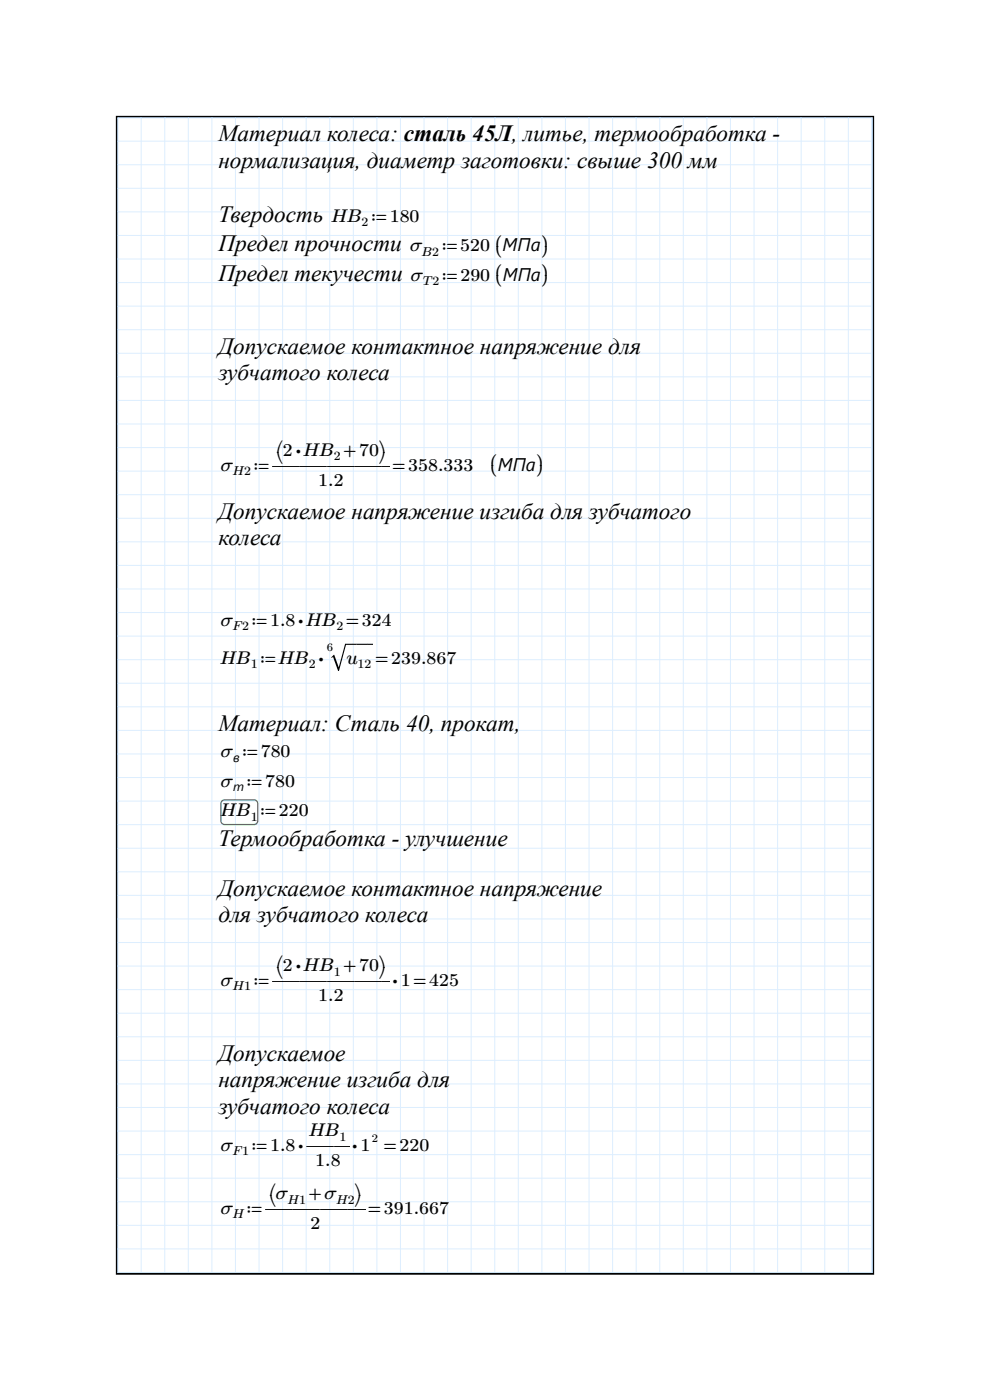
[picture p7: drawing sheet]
<svg xmlns="http://www.w3.org/2000/svg" width="210mm" height="297mm" viewBox="0 0 210 297" stroke-linecap="round" stroke-linejoin="round" font-family="sans-serif">
<path d="M24.8 24.8h160.4v245.4h-160.4z" fill="none" stroke="#000" stroke-width=".42"/>
<g fill="none" stroke="#ddeefe" stroke-width=".21">
<path d="M25 29.9h160.1M25 34.9h160.1M25 39.9h160.1M29.9 25v245M34.9 25v245M39.9 25v245M44.9 25v245M49.9 25v245M54.9 25v245M59.9 25v245M64.9 25v245M69.9 25v245"/>
<path d="M74.9 25v245M79.9 25v245M84.9 25v245M89.9 25v245M94.9 25v245M99.9 25v245M104.9 25v245M109.9 25v245M114.9 25v245M119.9 25v245M124.9 25v245M129.9 25v245"/>
<path d="M134.9 25v245M139.9 25v245M144.9 25v245M149.9 25v245M154.9 25v245M159.9 25v245M164.9 25v245M169.9 25v245M174.9 25v245M179.9 25v245M184.9 25v245M25 49.9h160.1"/>
<path d="M25 54.9h160.1M25 59.9h160.1M25 44.9h160.1M25 69.9h160.1M25 74.9h160.1M25 79.9h160.1M25 64.9h160.1M25 89.9h160.1M25 94.9h160.1M25 99.9h160.1M25 84.9h160.1M25 109.9h160.1"/>
<path d="M25 114.9h160.1M25 119.9h160.1M25 104.9h160.1M25 129.9h160.1M25 134.9h160.1M25 139.9h160.1M25 124.9h160.1M25 149.9h160.1M25 154.9h160.1M25 159.9h160.1M25 144.9h160.1M25 169.9h160.1"/>
<path d="M25 174.9h160.1M25 179.9h160.1M25 164.9h160.1M25 189.9h160.1M25 194.9h160.1M25 199.9h160.1M25 184.9h160.1M25 209.9h160.1M25 214.9h160.1M25 219.9h160.1M25 204.9h160.1M25 229.9h160.1"/>
<path d="M25 234.9h160.1M25 239.9h160.1M25 224.9h160.1M25 249.9h160.1M25 254.9h160.1M25 259.9h160.1M25 244.9h160.1M25 269.9h160.1M25 264.9h160.1"/>
</g>
<path d="M25 25h160v245h-160z" fill="none" stroke="#bbddfe" stroke-width=".21"/>
<path d="M70.7 139h.2l1 2.6 1.3-5h.1l-1.4 5.7h-.2l-1.1-3-.3 .3z" fill="#000"/>
<path d="M47.1 169.9l.5-.2h6.3a.79 .79 0 0 1 .8 .8v3.6a.79 .79 0 0 1-.8 .8h-6.3a.79 .79 0 0 1-.7-.8v-3.6z" fill="none" stroke="#32cd32" stroke-width=".26"/>
<g font-size="4.9">
<text x="46.3" y="30">Материал колеса:</text>
<text x="85.7" y="30">сталь 45Л,</text>
<text x="111" y="30">литье,</text>
<text x="126.1" y="30">термообработка -</text>
<text x="46.3" y="35.7">нормализация</text>
<text x="75.3" y="35.7">, диаметр заготовки:</text>
<text x="122.4" y="35.7">свыше 300 мм</text>
<text x="46.3" y="47">Твердость</text>
<text x="46.3" y="53.3">Предел прочности</text>
<text x="46.3" y="59.5">Предел текучести</text>
<text x="46.3" y="75">Допускаемое контактное напряжение для</text>
<text x="46.3" y="80.7">зубчатого колеса</text>
<text x="46.3" y="110">Допускаемое напряжение изгиба для зубчатого</text>
<text x="46.3" y="115.7">колеса</text>
<text x="46.3" y="155">Материал:</text>
<text x="71" y="155">Сталь</text>
<text x="86.1" y="155">40, прокат,</text>
<text x="46.3" y="179.4">Термообработка -</text>
<text x="86" y="179.4">улучшение</text>
<text x="46.3" y="190">Допускаемое контактное напряжение</text>
<text x="46.3" y="195.7">для зубчатого колеса</text>
<text x="46.3" y="225">Допускаемое</text>
<text x="46.3" y="230.7">напряжение изгиба для</text>
<text x="46.3" y="236.4">зубчатого колеса</text>
</g>
<g font-size="3.9">
<text x="70.4" y="47">HB ≔180</text>
<text x="87" y="53.3">σ</text>
<text x="93.7" y="53.3">≔520</text>
<text x="105" y="52.8">(МПа)</text>
<text x="105" y="53.6">(</text>
<text x="114.7" y="53.6">)</text>
<text x="87.2" y="59.5">σ</text>
<text x="93.7" y="59.5">≔290</text>
<text x="105.1" y="59.1">(МПа)</text>
<text x="105.1" y="59.9">(</text>
<text x="114.7" y="59.9">)</text>
<text x="46.9" y="99.8">σ</text>
<text x="53.8" y="99.8">≔―――</text>
<text x="58.4" y="96.2">⎛</text>
<text x="58.4" y="97.6">⎝</text>
<text x="60" y="96.7">2⋅HB</text>
<text x="72.8" y="96.7">+</text>
<text x="75.2" y="99.9">―</text>
<text x="76.2" y="96.7">70</text>
<text x="80.4" y="96.2">⎞</text>
<text x="80.4" y="97.6">⎠</text>
<text x="81" y="99.9">―358.333</text>
<text x="83.2" y="99.8">=</text>
<text x="104" y="99.4">(</text>
<text x="104" y="100.2">(</text>
<text x="105.6" y="99.8">МПа))</text>
<text x="67.5" y="103">1.2</text>
<text x="46.9" y="132.7">σ</text>
<text x="53.3" y="132.7">≔1.8⋅</text>
<text x="65" y="132.7">HB =324</text>
<text x="46.9" y="140.8">HB</text>
<text x="55.2" y="140.8">≔HB</text>
<text x="67.5" y="140.8">⋅</text>
<text x="73.3" y="140">‾</text>
<text x="73.6" y="140.8">u</text>
<text x="75.7" y="140">‾‾=239.867</text>
<text x="46.9" y="160.7">σ</text>
<text x="51.4" y="160.7">≔</text>
<text x="55.3" y="160.7">780</text>
<text x="46.9" y="166.9">σ</text>
<text x="52.3" y="166.9">≔</text>
<text x="56.3" y="166.9">780</text>
<text x="46.9" y="173.2">HB</text>
<text x="55.2" y="173.2">≔220</text>
<text x="46.9" y="209.2">σ</text>
<text x="53.8" y="209.2">≔―――</text>
<text x="58.4" y="205.5">⎛</text>
<text x="58.4" y="206.9">⎝</text>
<text x="60" y="206">2⋅HB</text>
<text x="72.8" y="206">+</text>
<text x="75.2" y="209.3">―</text>
<text x="76.2" y="206">70</text>
<text x="80.4" y="205.5">⎞</text>
<text x="80.4" y="206.9">⎠</text>
<text x="81" y="209.3">―</text>
<text x="83.2" y="209.2">⋅</text>
<text x="85" y="209.2">1=</text>
<text x="91" y="209.2">425</text>
<text x="67.5" y="212.3">1.2</text>
<text x="46.9" y="244.2">σ</text>
<text x="53.3" y="244.2">≔1.8⋅</text>
<text x="65" y="244.3">―</text>
<text x="65.7" y="241">HB</text>
<text x="70.9" y="244.3">―1</text>
<text x="74.7" y="244.2">⋅</text>
<text x="81.4" y="244.2">=220</text>
<text x="66.9" y="247.3">1.8</text>
<text x="46.9" y="257.5">σ</text>
<text x="52.3" y="257.5">≔</text>
<text x="56.3" y="257.6">――――=</text>
<text x="56.9" y="253.9">⎛</text>
<text x="56.9" y="255.3">⎝σ</text>
<text x="65.5" y="254.4">+σ</text>
<text x="75.2" y="253.9">⎞</text>
<text x="75.2" y="255.3">⎠</text>
<text x="81.4" y="257.5">391.667</text>
<text x="65.8" y="260.7">2</text>
</g>
<g font-size="2.7">
<text x="76.7" y="48">2</text>
<text x="89.6" y="54.2">B2</text>
<text x="89.8" y="60.5">T2</text>
<text x="49.4" y="100.8">H2</text>
<text x="70.8" y="97.6">2</text>
<text x="49.4" y="133.6">F2</text>
<text x="71.4" y="133.6">2</text>
<text x="53.2" y="141.7">1</text>
<text x="65.5" y="141.7">2</text>
<text x="75.9" y="141.7">12</text>
<text x="49.4" y="161.6">в</text>
<text x="49.4" y="167.9">т</text>
<text x="53.2" y="174.1">1</text>
<text x="70.8" y="207">1</text>
<text x="49.4" y="210.1">H1</text>
<text x="49.4" y="245.1">F1</text>
<text x="72" y="242">1</text>
<text x="61.1" y="255.3">H1</text>
<text x="71.4" y="255.3">H2</text>
<text x="49.4" y="258.5">H</text>
</g>
<g font-size="2.5">
<text x="69.3" y="138.1">6</text>
<text x="78.9" y="242.3">2</text>
</g>
</svg>
